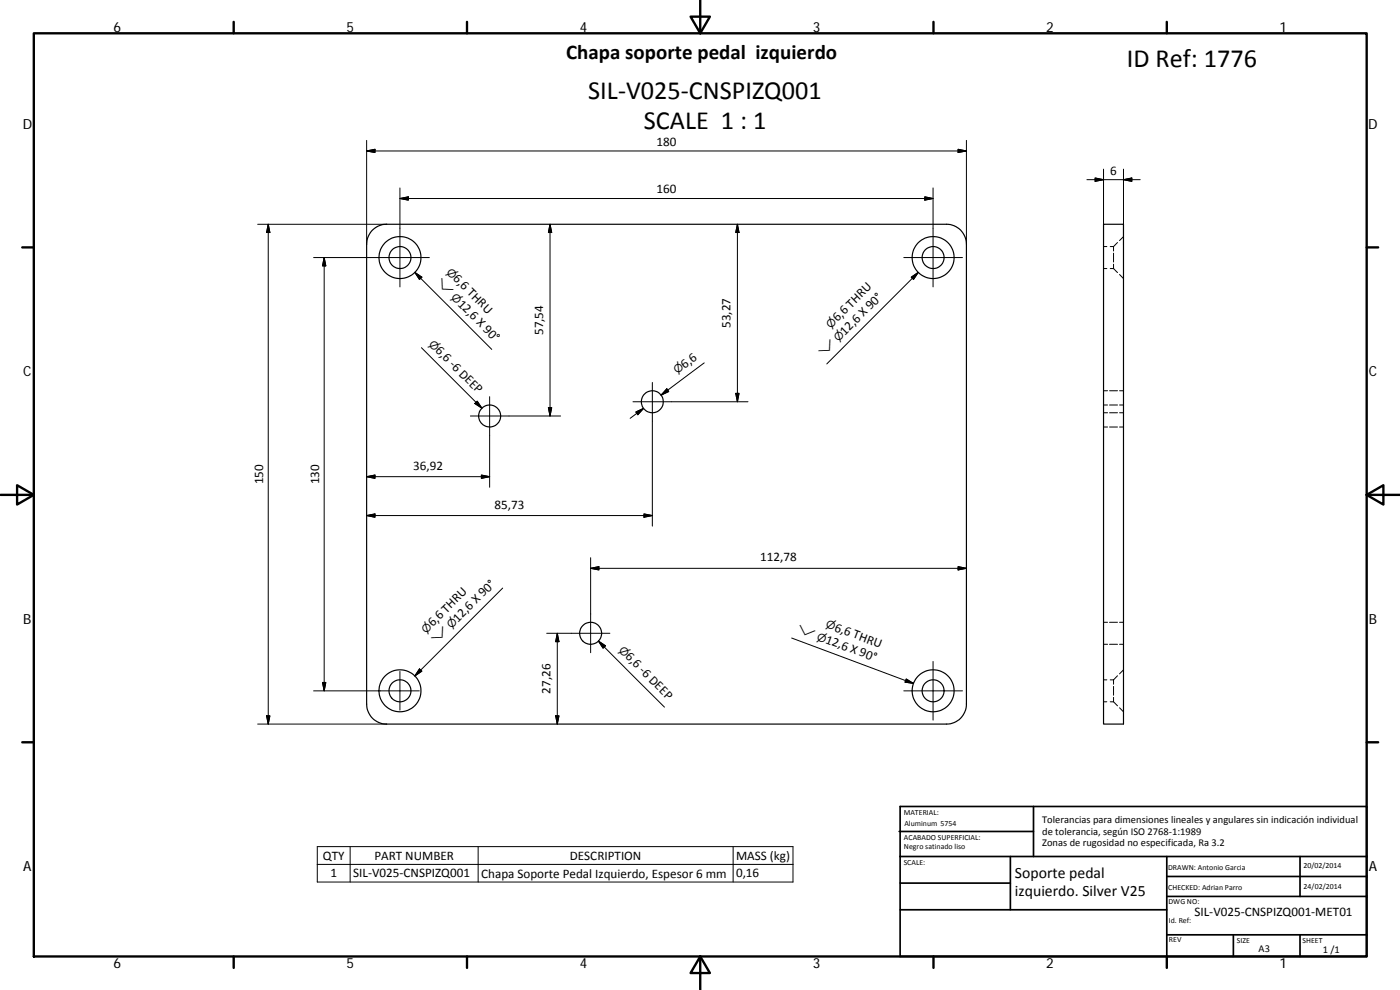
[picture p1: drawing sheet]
<svg xmlns="http://www.w3.org/2000/svg" width="420mm" height="297mm" viewBox="0 0 420 297" stroke-linecap="round" stroke-linejoin="round" font-family="sans-serif">
<g fill="none" stroke="#000" stroke-width=".36">
<path d="M111.8 69a6.1 6.1 0 0 1 4.2-1.7h168a6 6 0 0 1 6 6v138a6 6 0 0 1-6 6h-168a6 6 0 0 1-6-6v-138a6.2 6.2 0 0 1 1.8-4.3zM331.2 67.3h6v150h-6z"/>
<circle cx="120" cy="77.3" r="6.3"/>
<circle cx="120" cy="77.3" r="3.3"/>
<circle cx="280" cy="77.3" r="3.3"/>
<circle cx="280" cy="77.3" r="6.3"/>
<circle cx="147" cy="124.8" r="3.3"/>
<circle cx="195.8" cy="120.5" r="3.3"/>
<circle cx="177.3" cy="190" r="3.3"/>
<circle cx="120" cy="207.3" r="6.3"/>
<circle cx="120" cy="207.3" r="3.3"/>
<circle cx="280" cy="207.3" r="3.3"/>
<circle cx="280" cy="207.3" r="6.3"/>
</g>
<g fill="none" stroke="#000" stroke-width=".3">
<path d="M110 45.3l2.5-.5v1zM110 45.3h180M110 42.1v31.2M120 56.4v29.7M120 59.6l2.5-.5v.9zM120 59.6h160M277.5 59.1l2.5 .5-2.5 .4zM280 56.4v29.7M287.5 44.8l2.5 .5-2.5 .5zM290 42.1v31.2M326.2 53.9h16M328.7 53.4l2.5 .5-2.5 .5z"/>
<path d="M331.2 50.8v22.5M337.2 50.8v22.5M337.2 53.9l2.5-.5v1zM77.3 67.3h38.7M80.5 67.3v150M80.5 67.3l.5 2.5h-1zM97.3 77.3v130M97.3 77.3l.5 2.5h-1zM128.9 77.3h-34.8M165.1 67.3v57.5M165.1 67.3l.5 2.5h-1zM221.3 67.3v53.2"/>
<path d="M221.3 67.3l.5 2.5h-1zM271.2 77.3h17.7M331.2 74h1M333.2 74h1M334.2 74v1.3M334.2 76v2.6M334.2 79.3v1.3M335.4 72.8l-1.2 1.2M337.2 71l-1.2 1.2M124.5 81.7l2.1 1.5-.7 .6zM124.5 81.7l23.1 23.1M273.5 83.2l2.1-1.5-1.4 2.1z"/>
<path d="M275.6 81.7l-27.5 27.5M331.2 80.6h1M333.2 80.6h1M334.2 80.6l1.2 1.2M336 82.4l1.2 1.2M126.5 104.3l18.1 18.2M146.9 119v27.2M195.8 114.7v43.2M200.1 116.6l.6 .9-2.3 1.1zM211.3 108.9l-12.9 9.7 2-1.5M220.8 118h1l-.5 2.5zM331.2 117.2h1.2"/>
<path d="M333 117.2h2.4M336 117.2h1.2M141.2 124.8h27M142.5 121.1l.7-.7 1.4 2.1zM164.6 122.3h1l-.5 2.5zM190 120.5h34.5M190.8 123.6l2.3-1.1-1.7 1.9zM193.1 122.5l-4 3M331.2 121.5h1.2M331.2 128.1h1.2M331.2 123.8h1.2M333 121.5h2.4"/>
<path d="M333 128.1h2.4M333 123.8h2.4M336 121.5h1.2M336 128.1h1.2M336 123.8h1.2M110 143l2.5-.5v1zM110 154.7l2.5-.5v1zM110 143h36.9M110 154.7h85.8M144.5 142.5l2.4 .5-2.4 .5zM193.3 154.2l2.5 .5-2.5 .5zM150.9 176.4l-26.4 26.4"/>
<path d="M177.3 167.3v28.5M177.3 170.5l2.4-.5v1zM177.3 170.5h112.7M287.5 170l2.5 .5-2.5 .5zM167.2 190v27.3M167.2 190l.6 2.5h-1zM179.6 192.3l19.8 19.9M179.6 192.3l2.1 1.5-.7 .7zM183 190h-18.9M237.6 191.4l36.5 13.7M280 198.5v17.6M331.2 186.7h1.2"/>
<path d="M331.2 193.3h1.2M333 186.7h2.4M333 193.3h2.4M336 186.7h1.2M336 193.3h1.2M77.3 217.3h38.7M80 214.8h1l-.5 2.5zM96.8 204.8h1l-.5 2.5zM120 201.5v11.6M125.8 207.3h-31.7M125.9 200.7l.7 .7-2.1 1.4zM166.8 214.8h1l-.6 2.5z"/>
<path d="M271.2 207.3h17.7M272 203.7l2.1 1.4-2.5-.4zM331.2 204h1M331.2 210.6h1M333.2 204h1M333.2 210.6h1M334.2 204v1.3M334.2 206v2.6M334.2 209.2v1.4M334.2 210.6l1.2 1.2M335.4 202.8l-1.2 1.2M336 212.4l1.2 1.2"/>
<path d="M337.2 201l-1.2 1.2M95.2 254h142.8v10.6h-142.8zM95.2 259.4h142.8M105.1 254v10.6M143.5 254v10.6M220 254v10.6"/>
</g>
<g fill="none" stroke="#000" stroke-width=".71">
<path d="M10.1 10h400.1v277h-400.1zM70.1 6.6v3.4M140.2 6.6v3.4M207.3 5h5.8l-2.9 5zM210.2 0v10M280.2 6.6v3.4M350.2 6.6v3.4M6.7 74.2h3.4M410.2 74.2h3.4M.2 148.5h9.9M5.1 145.6l5 2.9-5 2.9zM410.2 148.5l5-2.9v5.8z"/>
<path d="M410.2 148.5h9.9M6.7 222.7h3.4M410.2 222.7h3.4M70.1 287v3.4M140.2 287v3.4M210.2 287l2.9 5h-5.8zM210.2 287v10M280.2 287v3.4M350.2 287v3.4"/>
</g>
<g fill="none" stroke="#000" stroke-width=".51">
<path d="M269.8 249.5h40.4M270.1 257h140.1M270.1 242h140.1v45h-140.1zM303.2 257v16M310.2 242v15M350.2 257v30M390.2 257v12M270.1 273h80.1M270.1 265h33.1M350.2 269h60M350.2 263h60M350.2 280.5h60"/>
<path d="M370.2 280.5v6.5M390.2 280.5v6.5"/>
</g>
<g fill="#000" stroke="#000" stroke-width=".3">
<path d="M110 45.3l2.5-.5v1zM120 59.6l2.5-.5v.9zM287.5 44.8l2.5 .5-2.5 .5zM328.7 53.4l2.5 .5-2.5 .5zM337.2 53.9l2.5-.5v1zM80.5 67.3l.5 2.5h-1zM97.3 77.3l.5 2.5h-1zM165.1 67.3l.5 2.5h-1zM221.3 67.3l.5 2.5h-1zM277.5 59.1l2.5 .5-2.5 .4zM124.5 81.7l2.1 1.5-.7 .6zM273.5 83.2l2.1-1.5-1.4 2.1z"/>
<path d="M200.1 116.6l.6 .9-2.3 1.1zM220.8 118h1l-.5 2.5zM142.5 121.1l.7-.7 1.4 2.1zM164.6 122.3h1l-.5 2.5zM190.8 123.6l2.3-1.1-1.7 1.9zM110 143l2.5-.5v1zM110 154.7l2.5-.5v1zM144.5 142.5l2.4 .5-2.4 .5zM193.3 154.2l2.5 .5-2.5 .5zM177.3 170.5l2.4-.5v1zM287.5 170l2.5 .5-2.5 .5zM167.2 190l.6 2.5h-1z"/>
<path d="M179.6 192.3l2.1 1.5-.7 .7zM80 214.8h1l-.5 2.5zM96.8 204.8h1l-.5 2.5zM125.9 200.7l.7 .7-2.1 1.4zM166.8 214.8h1l-.6 2.5zM272 203.7l2.1 1.4-2.5-.4z"/>
</g>
<g font-size="7.9">
<text x="338.2" y="20.1">ID Ref: 1776</text>
<text x="176.6" y="29.8">SIL‐V025‐CNSPIZQ001</text>
<text x="193.3" y="38.8">SCALE 1 : 1</text>
</g>
<text font-size="6.3" x="169.9" y="17.6">Chapa soporte pedal izquierdo</text>
<g font-size="4.7">
<text x="304.6" y="263.5">Soporte pedal</text>
<text x="304.6" y="268.9">izquierdo. Silver V25</text>
</g>
<g font-size="4.2">
<text x="34" y="9.6">6</text>
<text x="104" y="9.6">5</text>
<text x="174" y="9.6">4</text>
<text x="244" y="9.6">3</text>
<text x="314" y="9.6">2</text>
<text x="384" y="9.6">1</text>
<text x="6.8" y="38.7">D</text>
<text x="410.6" y="38.7">D</text>
<text x="7" y="112.9">C</text>
<text x="410.8" y="112.9">C</text>
<text x="7" y="187.1">B</text>
<text x="410.8" y="187.1">B</text>
<text x="7" y="261.3">A</text>
<text x="410.8" y="261.3">A</text>
<text x="34" y="290.4">6</text>
<text x="104" y="290.4">5</text>
<text x="174" y="290.4">4</text>
<text x="244" y="290.4">3</text>
<text x="314" y="290.4">2</text>
<text x="384" y="290.4">1</text>
</g>
<g font-size="3.9">
<text x="197.1" y="43.7">180</text>
<text x="333.2" y="52.4">6</text>
<text x="197.1" y="58">160</text>
<text x="135.8" y="83.8" transform="rotate(45 135.8 83.8)">6,6 THRU</text>
<text x="137.2" y="91.4" transform="rotate(45 137.2 91.4)">12,6 X 90°</text>
<text x="163" y="100.5" transform="rotate(-90 163 100.5)">57,54</text>
<text x="219.2" y="98.4" transform="rotate(-90 219.2 98.4)">53,27</text>
<text x="251.3" y="96.8" transform="rotate(-45 251.3 96.8)">6,6 THRU</text>
<text x="253.6" y="100.7" transform="rotate(-45 253.6 100.7)">12,6 X 90°</text>
<text x="130.5" y="105.3" transform="rotate(45 130.5 105.3)">6,6 ‐6 DEEP</text>
<text x="205.5" y="110.6" transform="rotate(-37 205.5 110.6)">6,6</text>
<text x="124" y="141">36,92</text>
<text x="79" y="145.3" transform="rotate(-90 79 145.3)">150</text>
<text x="95.7" y="145.3" transform="rotate(-90 95.7 145.3)">130</text>
<text x="148.4" y="152.6">85,73</text>
<text x="228.2" y="168.4">112,78</text>
<text x="129.9" y="188.2" transform="rotate(-45 129.9 188.2)">6,6 THRU</text>
<text x="137.4" y="186.9" transform="rotate(-45 137.4 186.9)">12,6 X 90°</text>
<text x="250.2" y="189.2" transform="rotate(20 250.2 189.2)">6,6 THRU</text>
<text x="187.5" y="197.2" transform="rotate(45 187.5 197.2)">6,6 ‐6 DEEP</text>
<text x="247.6" y="192.9" transform="rotate(20 247.6 192.9)">12,6 X 90°</text>
<text x="165.2" y="208.1" transform="rotate(-90 165.2 208.1)">27,26</text>
<text x="96.9" y="257.9">QTY</text>
<text x="112.4" y="257.9">PART NUMBER</text>
<text x="171" y="257.9">DESCRIPTION</text>
<text x="99.2" y="263.2">1</text>
<text x="106" y="263.2">SIL‐V025‐CNSPIZQ001</text>
<text x="144.4" y="263.3">Chapa Soporte Pedal Izquierdo, Espesor 6 mm</text>
<text x="220.9" y="258">MASS (kg)</text>
<text x="220.9" y="263.2">0,16</text>
<text x="358.5" y="274.9">SIL‐V025‐CNSPIZQ001‐MET01</text>
</g>
<g font-size="3.3">
<text x="133.8" y="81.8" transform="rotate(45 133.8 81.8)">⌀</text>
<text x="130.8" y="84.9" transform="rotate(45 130.8 84.9)">⌵</text>
<text x="135.2" y="89.4" transform="rotate(45 135.2 89.4)">⌀</text>
<text x="249.4" y="98.7" transform="rotate(-45 249.4 98.7)">⌀</text>
<text x="128.5" y="103.4" transform="rotate(45 128.5 103.4)">⌀</text>
<text x="247.1" y="107.2" transform="rotate(-45 247.1 107.2)">⌵</text>
<text x="251.6" y="102.7" transform="rotate(-45 251.6 102.7)">⌀</text>
<text x="203.2" y="112.3" transform="rotate(-37 203.2 112.3)">⌀</text>
<text x="127.9" y="190.2" transform="rotate(-45 127.9 190.2)">⌀</text>
<text x="135.5" y="188.8" transform="rotate(-45 135.5 188.8)">⌀</text>
<text x="239" y="189.7" transform="rotate(20 239 189.7)">⌵</text>
<text x="245" y="191.9" transform="rotate(20 245 191.9)">⌀</text>
<text x="247.6" y="188.2" transform="rotate(20 247.6 188.2)">⌀</text>
<text x="130.9" y="193.3" transform="rotate(-45 130.9 193.3)">⌵</text>
<text x="185.5" y="195.2" transform="rotate(45 185.5 195.2)">⌀</text>
</g>
<g font-size="3.1">
<text x="312.8" y="246.8">Tolerancias para dimensiones lineales y angulares sin indicación individual</text>
<text x="312.8" y="250.4">de tolerancia, según ISO 2768‐1:1989</text>
<text x="312.8" y="254">Zonas de rugosidad no especificada, Ra 3.2</text>
<text x="377.7" y="285.6">A3</text>
<text x="397" y="285.9">1 /1</text>
</g>
<g font-size="2.4">
<text x="271.2" y="244.4">MATERIAL:</text>
<text x="271.3" y="251.9">ACABADO SUPERFICIAL:</text>
<text x="271.4" y="247.9">Aluminum 5754</text>
<text x="271.3" y="254.6">Negro satinado liso</text>
<text x="271.2" y="259.7">SCALE:</text>
<text x="350.6" y="260.9">DRAWN: Antonio Garcia</text>
<text x="391.2" y="260.6">20/02/2014</text>
<text x="350.6" y="267">CHECKED: Adrian Parro</text>
<text x="391.2" y="266.6">24/02/2014</text>
<text x="350.7" y="271.4">DWG NO:</text>
<text x="350.8" y="276.8">Id. Ref:</text>
<text x="350.8" y="282.8">REV</text>
<text x="371.2" y="282.9">SIZE</text>
<text x="390.9" y="282.9">SHEET</text>
</g>
</svg>
